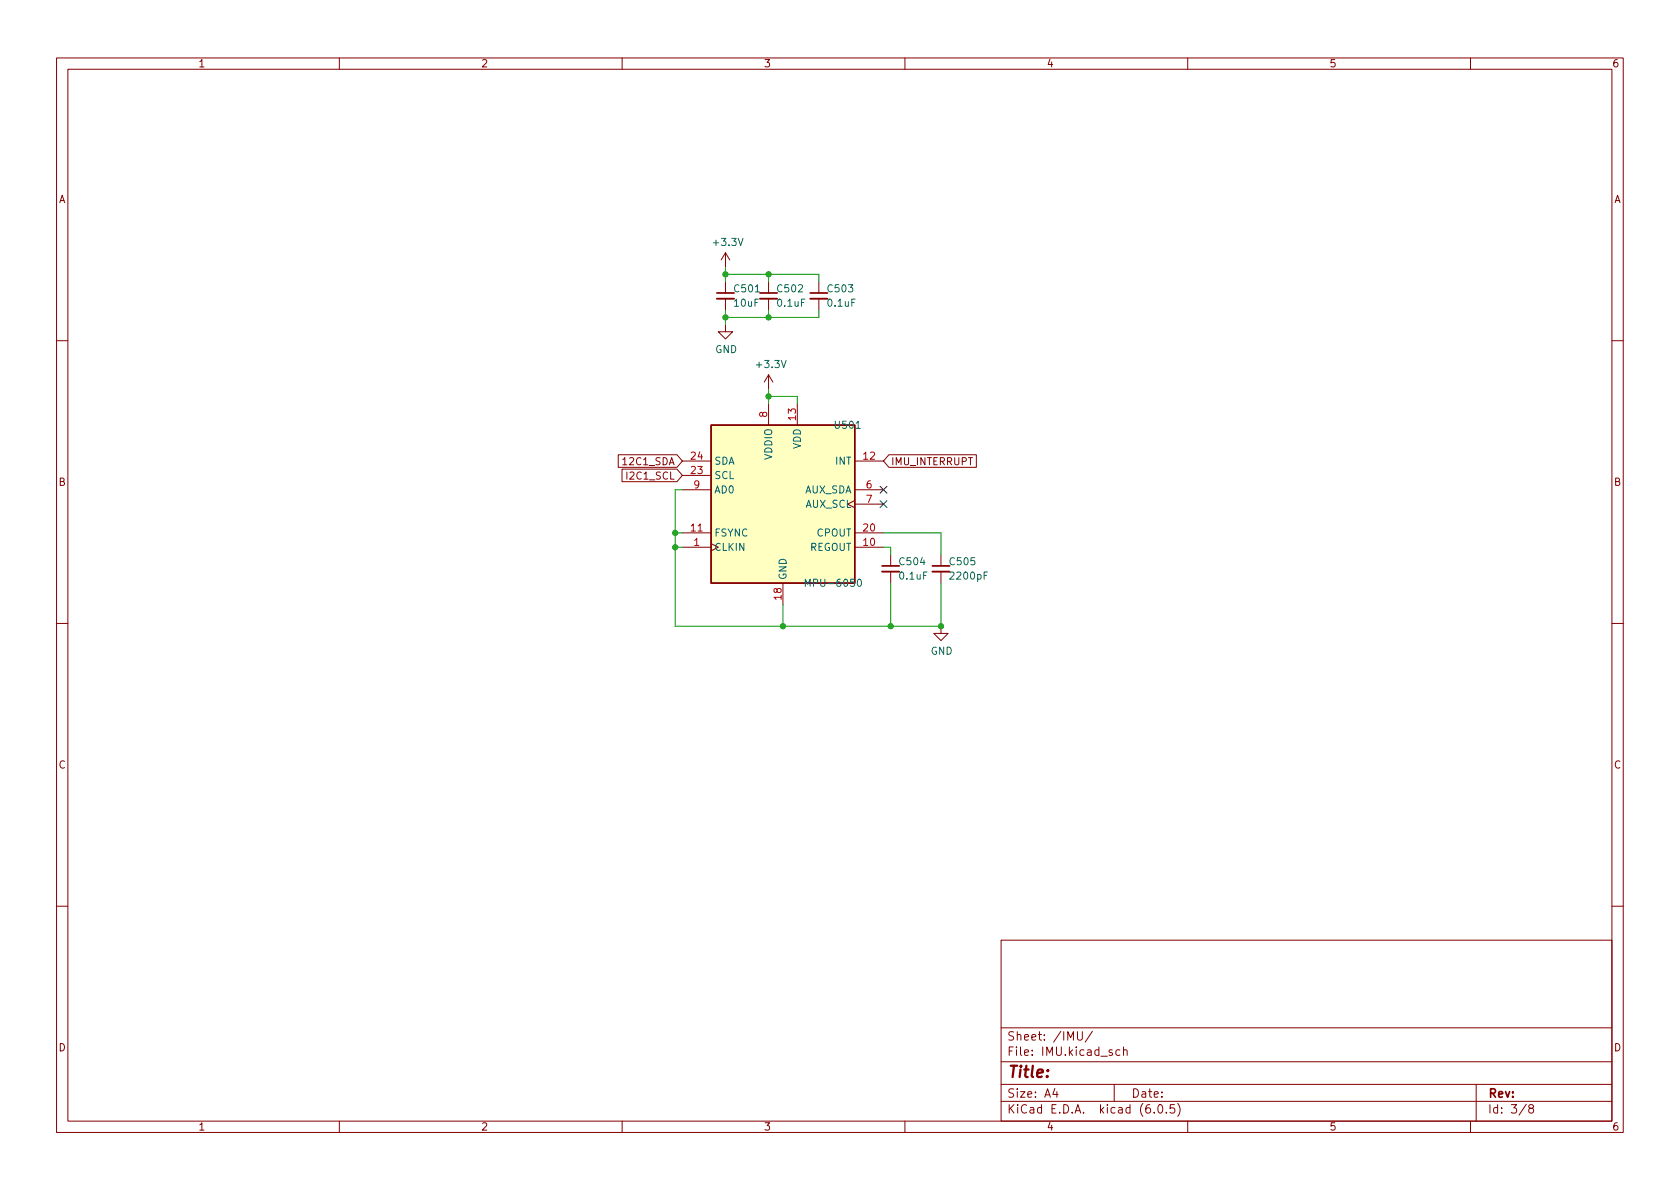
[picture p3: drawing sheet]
<svg xmlns="http://www.w3.org/2000/svg" width="297mm" height="210mm" viewBox="0 0 297 210" stroke-linecap="round" stroke-linejoin="round" font-family="sans-serif">
<g fill="none" stroke="#840000" stroke-width=".18">
<path d="M10 10.2h277v190.1h-277zM12 12.2h273v186.1h-273zM60 10.2v2M110 10.2v2M160 10.2v2M210 10.2v2M260 10.2v2M128.3 57.4v1.3h1.2l-1.2 1.2-1.3-1.2h1.3M128.3 44.7v2.5M128.3 49.8v2M128.3 52.8v2.1M128.3 44.7l-.8 1.3"/>
<path d="M128.3 44.7l.7 1.3M135.9 49.8v2M135.9 52.8v2.1M144.8 49.8v2M144.8 52.8v2.1M10 60.2h2M135.9 66.3l-.8 1.3M135.9 66.3v2.5M135.9 71.4v3.8M135.9 66.3l.8 1.3M141 71.4v3.8M285 60.2h2"/>
<path d="M109.3 80.4h10.4l.9 1.1-.9 1.1h-10.4zM110 83h9.7l.9 1.1-.9 1.1h-9.7zM120.6 96.8h5.1M120.6 94.2h5.1M120.6 81.5h5.1M120.6 84.1h5.1M120.6 86.6h5.1M151.1 88.5l-1.2 .6 1.2 .7M151.1 96.8h5.1M151.1 94.2h5.1M151.1 81.5h5.1M151.1 86.6h5.1"/>
<path d="M151.1 89.1h5.1M157.2 80.4h15.4v2.2h-15.4l-1-1.1zM157.5 98v2.1M166.4 98v2.1M10 110.2h2M138.4 103.1v3.8M157.5 101.1v2M166.4 110.7v1.3h1.2l-1.2 1.3-1.3-1.3h1.3M166.4 101.1v2M285 110.2h2M10 160.2h2M177 166.3h108v32h-108z"/>
<path d="M285 160.2h2M60 198.3v2M110 198.3v2M160 198.3v2M177 194.8h108M177 191.8h108M177 187.8h108M177 181.8h108M186.5 192.5l-.4 1h1M186.9 193v1M190.5 182.4v1.2l.3 .3h.3l.3-.3v-1.2M193.1 182.4l-1.2 1.9"/>
<path d="M197 191.8v3M198 185.7l-.4-.1-.3 .3v.4l.1 .3h.6M198.6 185.8l.3-.2 .3 .1 .1 .9M198.6 185.1v1.5M204.1 196.7v.1M204.9 195.4l.2-.1a.81 .81 0 0 1 .6 .7 .81 .81 0 0 1-.3 .8h-.2a.81 .81 0 0 1-.6-.6 .81 .81 0 0 1 .3-.8zM206.2 196.7v.1M207.6 195.3h-.7v.7l.2-.1 .5 .1 .1 .2-.1 .5-.2 .1-.5-.1M208.2 195.1a1.72 1.72 0 0 1 0 2.3M210 198.3v2M260 198.3v2M261 191.8v6.5"/>
<path d="M269.9 195.3l-1.3 1.9M270.6 196l-.3-.3 .1-.2 .2-.2 .4 .1 .2 .2-.1 .2-.7 .2-.1 .3v.2l.3 .3h.4l.2-.3-.1-.4-.2-.1"/>
</g>
<path d="M126.7 52.8h3.1M134.4 52.8h3M143.3 52.8h3M156 101.1h3M164.8 101.1h3.1" fill="none" stroke="#840000" stroke-width=".33"/>
<path d="M126.7 51.8h3.1M134.4 51.8h3M143.3 51.8h3M156 100.1h3M164.8 100.1h3.1" fill="none" stroke="#840000" stroke-width=".3"/>
<path d="M125.7 75.2h25.4v27.9h-25.4z" fill="#ffffc2" stroke="#ffffc2" stroke-width=".18"/>
<path d="M125.7 75.2h25.4v27.9h-25.4z" fill="none" stroke="#840000" stroke-width=".25"/>
<path d="M142.4 103.7v-1.3l.4 .9 .4-.9v1.3M151.7 102.5l.2-.1a.68 .68 0 0 1 .4 .7 .68 .68 0 0 1-.4 .6l-.2-.1-.1-.4z" fill="none" stroke="#006464" stroke-width=".18"/>
<g fill="none" stroke="#009600" stroke-width=".18">
<path d="M128.3 48.5h16.5v1.3M128.3 47.2v2.6M128.3 54.9v2.5M135.9 48.5v1.3M135.9 54.9v1.2M144.8 54.9v1.2h-16.5M135.9 70.1h5.1v1.3M135.9 68.8v2.6M119.4 96.8h1.2M119.4 94.2h1.2M120.6 86.6h-1.2v24.1h47v-7.6M156.2 96.8h1.3v1.2"/>
<path d="M156.2 94.2h10.2v3.8M138.4 106.9v3.8M157.5 103.1v7.6"/>
</g>
<path d="M155.6 88.5l1.2 1.3M155.6 86l1.2 1.2M156.8 88.5l-1.2 1.3M156.8 86l-1.2 1.2" fill="none" stroke="#000084" stroke-width=".18"/>
<g fill="#009600" stroke="#009600" stroke-width=".18">
<circle cx="135.9" cy="48.5" r=".46"/>
<circle cx="128.3" cy="48.5" r=".46"/>
<circle cx="135.9" cy="56.1" r=".46"/>
<circle cx="135.9" cy="70.1" r=".46"/>
<circle cx="128.3" cy="56.1" r=".46"/>
<circle cx="138.4" cy="110.7" r=".46"/>
<circle cx="119.4" cy="94.2" r=".46"/>
<circle cx="119.4" cy="96.8" r=".46"/>
<circle cx="157.5" cy="110.7" r=".46"/>
<circle cx="166.4" cy="110.7" r=".46"/>
</g>
<text font-size="2.8" fill="#840000" x="178" y="190.6">Title:</text>
<g font-size="2.1" fill="#840000">
<text x="178" y="184">Sheet: /IMU/</text>
<text x="178" y="186.7">File: IMU.kicad_sch</text>
<text x="178" y="196.9">KiCad E.D.A. kicad (6.0.5)</text>
<text x="178" y="194.1">Size: A4</text>
<text x="200" y="194.1">Date:</text>
<text x="263" y="194.1">Rev:</text>
<text x="263" y="196.9">Id: 3/8</text>
</g>
<g font-size="1.8" fill="#840000">
<text x="35" y="11.9">1</text>
<text x="85" y="11.9">2</text>
<text x="135" y="11.9">3</text>
<text x="185" y="11.9">4</text>
<text x="235" y="11.9">5</text>
<text x="285" y="11.9">6</text>
<text x="10.3" y="35.9">A</text>
<text x="285.3" y="35.9">A</text>
<text x="110.4" y="82.3">12C1_SDA</text>
<text x="157.5" y="82.3">IMU_INTERRUPT</text>
<text x="10.3" y="85.9">B</text>
<text x="111.1" y="84.8">I2C1_SCL</text>
<text x="285.3" y="85.9">B</text>
<text x="10.3" y="135.9">C</text>
<text x="285.3" y="135.9">C</text>
<text x="10.3" y="185.9">D</text>
<text x="285.3" y="185.9">D</text>
<text x="35" y="199.9">1</text>
<text x="85" y="199.9">2</text>
<text x="135" y="199.9">3</text>
<text x="185" y="199.9">4</text>
<text x="235" y="199.9">5</text>
<text x="285" y="199.9">6</text>
</g>
<g font-size="1.8" fill="#006464">
<text x="126.3" y="43.5">+3.3V</text>
<text x="130" y="51.7">C501</text>
<text x="137.6" y="51.7">C502</text>
<text x="146.5" y="51.7">C503</text>
<text x="129.9" y="54.2">10uF</text>
<text x="137.6" y="54.2">0.1uF</text>
<text x="146.5" y="54.2">0.1uF</text>
<text x="126.4" y="62.4">GND</text>
<text x="133.9" y="65.1">+3.3V</text>
<text x="147.7" y="75.8">U501</text>
<text x="126.2" y="82.2">SDA</text>
<text x="136.5" y="81.3" transform="rotate(-90 136.5 81.3)">VDDIO</text>
<text x="141.6" y="79.4" transform="rotate(-90 141.6 79.4)">VDD</text>
<text x="147.8" y="82.2">INT</text>
<text x="126.2" y="84.7">SCL</text>
<text x="126.2" y="87.2">AD0</text>
<text x="142.2" y="87.2">AUX_SDA</text>
<text x="142.4" y="89.8">AUX_SCL</text>
<text x="126.2" y="94.9">FSYNC</text>
<text x="144.4" y="94.9">CPOUT</text>
<text x="126.2" y="97.4">CLKIN</text>
<text x="143.1" y="97.4">REGOUT</text>
<text x="159.2" y="99.9">C504</text>
<text x="168.1" y="99.9">C505</text>
<text x="139.1" y="102.6" transform="rotate(-90 139.1 102.6)">GND</text>
<text x="143.1" y="103.8">MPU-6050</text>
<text x="159.2" y="102.5">0.1uF</text>
<text x="168.2" y="102.5">2200pF</text>
<text x="164.5" y="115.8">GND</text>
</g>
<g font-size="1.8" fill="#a90000">
<text x="135.6" y="73.8" transform="rotate(-90 135.6 73.8)">8</text>
<text x="140.7" y="74.3" transform="rotate(-90 140.7 74.3)">13</text>
<text x="122.2" y="83.8">23</text>
<text x="122.2" y="81.3">24</text>
<text x="152.7" y="81.3">12</text>
<text x="122.7" y="86.4">9</text>
<text x="153.2" y="86.4">6</text>
<text x="153.2" y="88.9">7</text>
<text x="122.2" y="94">11</text>
<text x="152.7" y="94">20</text>
<text x="122.7" y="96.5">1</text>
<text x="152.7" y="96.5">10</text>
<text x="138.2" y="106" transform="rotate(-90 138.2 106)">18</text>
</g>
</svg>
